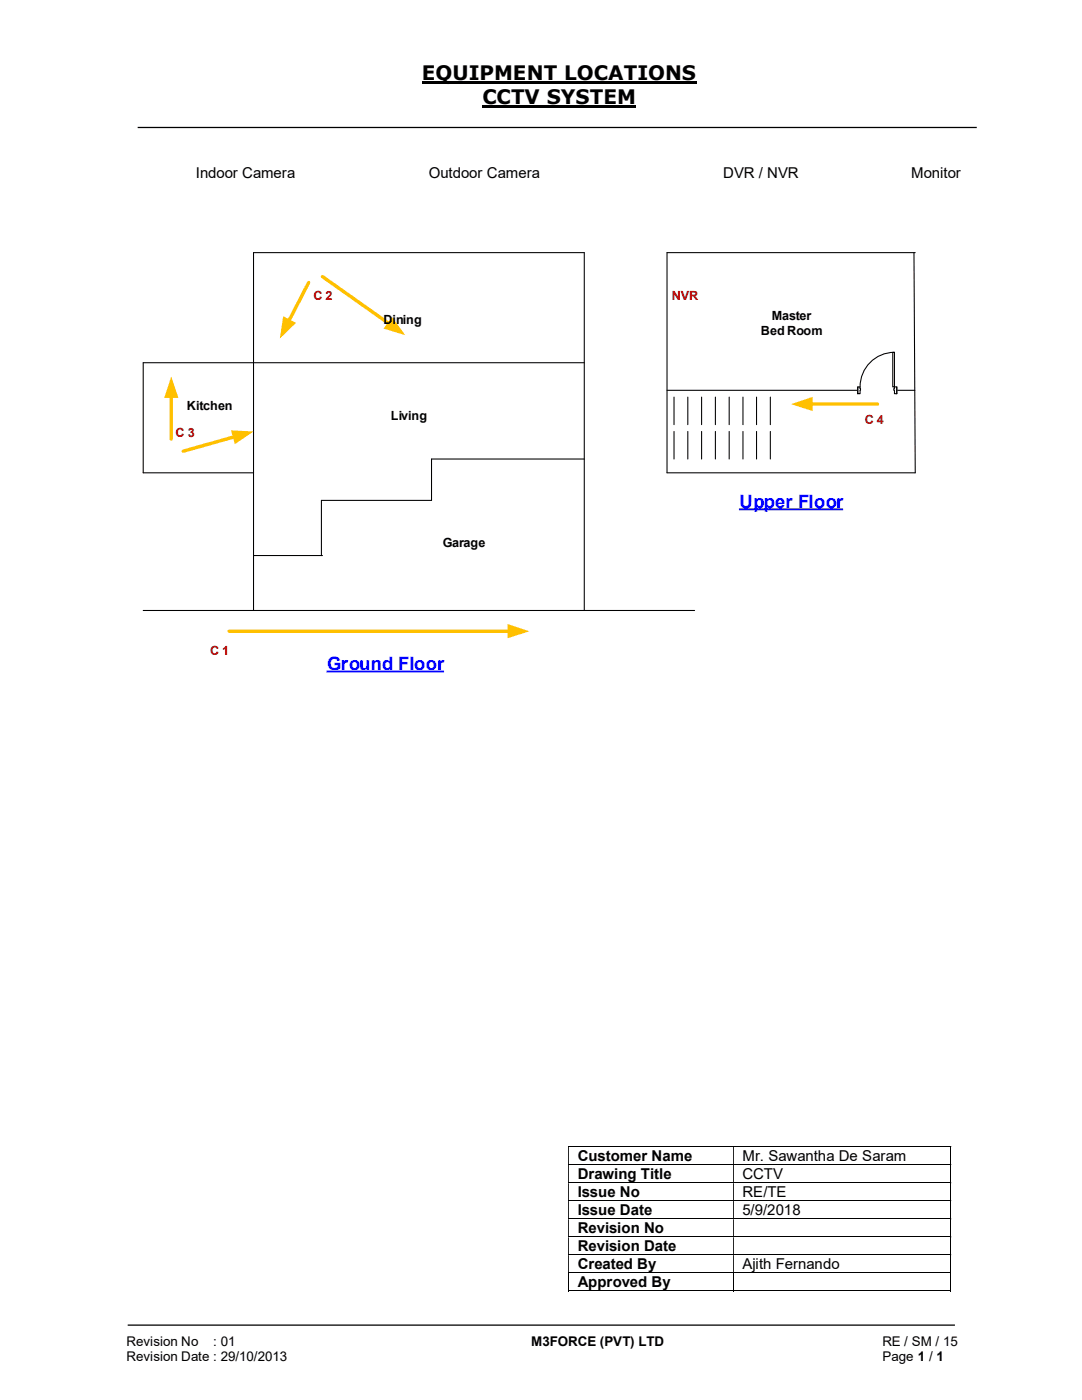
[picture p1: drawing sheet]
<svg xmlns="http://www.w3.org/2000/svg" width="216mm" height="279mm" viewBox="0 0 216 279" stroke-linecap="round" stroke-linejoin="round" font-family="sans-serif">
<path d="M84.2 16.4h54.8M96.3 21.3h30.7" fill="none" stroke="#000" stroke-width=".42"/>
<path d="M27.5 25.4h167.4M25.5 264.5h165" fill="none" stroke="#000" stroke-width=".25"/>
<g fill="none" stroke="#000" stroke-width=".2">
<path d="M113.4 228.8h76.3M113.4 232.4h76.3M113.4 236.1h76.3M113.4 239.6h76.3M189.7 228.9v3.4M189.7 232.5v3.5M189.7 236.1v3.5M189.7 239.7v3.5M113.4 243.2h76.3M113.4 246.8h76.3M113.4 250.4h76.3M113.4 254h76.3"/>
<path d="M113.4 257.6h32.9M113.5 254.1v3.6M146.3 254.1v3.6M146.4 257.6h43.3M189.7 243.3v3.5M189.7 246.9v3.5M189.7 250.5v3.5M189.7 254.1v3.6"/>
</g>
<g fill="#000">
<path d="M189.7 228.7h.1v.2h-.1zM113.4 228.9h.1v3.4h-.1zM146.3 228.9h.1v3.4h-.1z" fill-rule="evenodd"/>
<path d="M189.7 232.3h.1v.2h-.1zM113.4 232.5h.1v3.5h-.1zM146.3 232.5h.1v3.5h-.1z" fill-rule="evenodd"/>
<path d="M189.7 236h.1v.1h-.1zM113.4 236.1h.1v3.5h-.1zM146.3 236.1h.1v3.5h-.1z" fill-rule="evenodd"/>
<path d="M189.7 239.6h.1v.1h-.1zM113.4 239.7h.1v3.5h-.1zM146.3 239.7h.1v3.5h-.1z" fill-rule="evenodd"/>
<path d="M189.7 243.2h.1v.1h-.1zM113.4 243.3h.1v3.5h-.1zM146.3 243.3h.1v3.5h-.1z" fill-rule="evenodd"/>
<path d="M189.7 246.8h.1v.1h-.1zM113.4 246.9h.1v3.5h-.1zM146.3 246.9h.1v3.5h-.1z" fill-rule="evenodd"/>
<path d="M189.7 250.4h.1v.1h-.1zM113.4 250.5h.1v3.5h-.1zM146.3 250.5h.1v3.5h-.1z" fill-rule="evenodd"/>
</g>
<path d="M189.7 254h.1v.1h-.1zM189.7 257.6h.1v.1h-.1z" fill="#000"/>
<path d="M61.6 56.4l-4 7.7" fill="none" stroke="#ffc000" stroke-width=".68"/>
<path d="M56.5 63.1l2.6 1.3-3.3 3.2z" fill="#ffc000"/>
<g fill="none" stroke="#000" stroke-width=".21">
<path d="M182.4 50.4l.2 44h-49.5v-44h49.5M116.6 72.4h-88v22h22M133.1 77.9h49.4M134.5 79.2v5.6M137.2 79.2v5.6M140 79.2v5.6M142.7 79.2v5.6M145.5 79.2v5.6M148.3 79.2v5.6M151 79.2v5.6M153.7 79.2v5.6M116.6 91.6h-30.5v8.3h-22v11"/>
<path d="M134.5 86.1v5.5M137.2 86.1v5.5M140 86.1v5.5M142.7 86.1v5.5M145.5 86.1v5.5M148.3 86.1v5.5M151 86.1v5.5M153.7 86.1v5.5M50.6 110.9h13.7M28.6 121.8h110M50.6 121.8v-71.4h66v71.4"/>
</g>
<path d="M65.2 134h23.4" fill="none" stroke="#00f" stroke-width=".38"/>
<path d="M64.3 55.2l13.3 9.4" fill="none" stroke="#ffc000" stroke-width=".68"/>
<path d="M78.2 63.2l2.7 3.7-4.4-1.3z" fill="#ffc000"/>
<path d="M161.8 80.6h13.3" fill="none" stroke="#ffc000" stroke-width=".68"/>
<path d="M157.9 80.6l4.2-1.4v2.8z" fill="#ffc000"/>
<path d="M34.2 79.1v8.5" fill="none" stroke="#ffc000" stroke-width=".68"/>
<path d="M34.2 75.1l1.4 4.3h-2.8z" fill="#ffc000"/>
<path d="M45.7 126h56" fill="none" stroke="#ffc000" stroke-width=".68"/>
<path d="M101.3 124.5l4.3 1.5-4.3 1.4z" fill="#ffc000"/>
<path d="M46.8 87.2l-10.2 2.8" fill="none" stroke="#ffc000" stroke-width=".68"/>
<path d="M46.1 85.9l4.5 .2-3.7 2.5z" fill="#ffc000"/>
<path d="M147.4 101.6h20.8" fill="none" stroke="#00f" stroke-width=".38"/>
<path d="M171.2 77.1h7.7v1.5h-7.7z" fill="#fff"/>
<path d="M171.2 77.1h7.7v1.5h-7.7z" fill="none" stroke="#fff" stroke-width=".21"/>
<path d="M178.5 77.2v1.4h.4v-1.4zM171.2 77.2h.4v1.4h-.4z" fill-rule="evenodd" fill="#fff"/>
<path d="M171.6 77.6v-.4h-.4v1.4h.4v-.7M178.5 77.6v-.4h.4v1.4h-.4v-.7" fill="none" stroke="#000" stroke-width=".21"/>
<path d="M178.4 77.6v.3h.1v-.3zM171.6 77.6l.1 .3z" fill-rule="evenodd" fill="#fff"/>
<path d="M171.2 77.2v1.4M171.6 77.6v.3M178.5 77.6h-.1v.3h.1M178.5 70.3a6.9 6.9 0 0 0-6.9 6.9M178.9 77.2v1.4" fill="none" stroke="#000" stroke-width=".21"/>
<path d="M178.1 70.3h.4v6.9h-.4z" fill-rule="evenodd" fill="#fff"/>
<path d="M178.1 70.3h.4v6.9h-.4z" fill="none" stroke="#000" stroke-width=".21"/>
<g font-size="4">
<text x="84.2" y="16">EQUIPMENT LOCATIONS</text>
<text x="96.3" y="20.8">CCTV SYSTEM</text>
</g>
<g font-size="3.7" fill="#00f">
<text x="147.6" y="101.4">Upper Floor</text>
<text x="65.3" y="133.8">Ground Floor</text>
</g>
<g font-size="3">
<text x="39.1" y="35.5">Indoor Camera</text>
<text x="85.6" y="35.5">Outdoor Camera</text>
<text x="144.3" y="35.5">DVR / NVR</text>
<text x="181.8" y="35.5">Monitor</text>
<text x="115.3" y="231.6">Customer Name</text>
<text x="148.2" y="231.6">Mr. Sawantha De Saram</text>
<text x="115.3" y="235.3">Drawing Title</text>
<text x="115.3" y="238.8">Issue No</text>
<text x="148.2" y="235.3">CCTV</text>
<text x="148.2" y="238.8">RE/TE</text>
<text x="115.3" y="242.4">Issue Date</text>
<text x="148.2" y="242.4">5/9/2018</text>
<text x="115.3" y="246.1">Revision No</text>
<text x="115.3" y="249.7">Revision Date</text>
<text x="115.3" y="253.3">Created By</text>
<text x="115.3" y="256.9">Approved By</text>
<text x="148.2" y="253.3">Ajith Fernando</text>
</g>
<g font-size="2.7">
<text x="25.2" y="268.7">Revision No</text>
<text x="42.6" y="268.7">: 01</text>
<text x="106" y="268.7">M3FORCE (PVT) LTD</text>
<text x="176.1" y="268.7">RE / SM / 15</text>
<text x="25.2" y="271.7">Revision Date : 29/10/2013</text>
<text x="176.1" y="271.7">Page 1 / 1</text>
</g>
<g font-size="2.5" fill="#c00000">
<text x="62.5" y="59.8">C 2</text>
<text x="134.1" y="59.8">NVR</text>
<text x="35.1" y="87.3">C 3</text>
<text x="172.5" y="84.5">C 4</text>
<text x="41.9" y="130.6">C 1</text>
</g>
<g font-size="2.5">
<text x="76.5" y="64.7">Dining</text>
<text x="154" y="63.8">Master</text>
<text x="151.8" y="66.8">Bed Room</text>
<text x="37.3" y="81.8">Kitchen</text>
<text x="78" y="83.9">Living</text>
<text x="88.4" y="109.3">Garage</text>
</g>
</svg>
